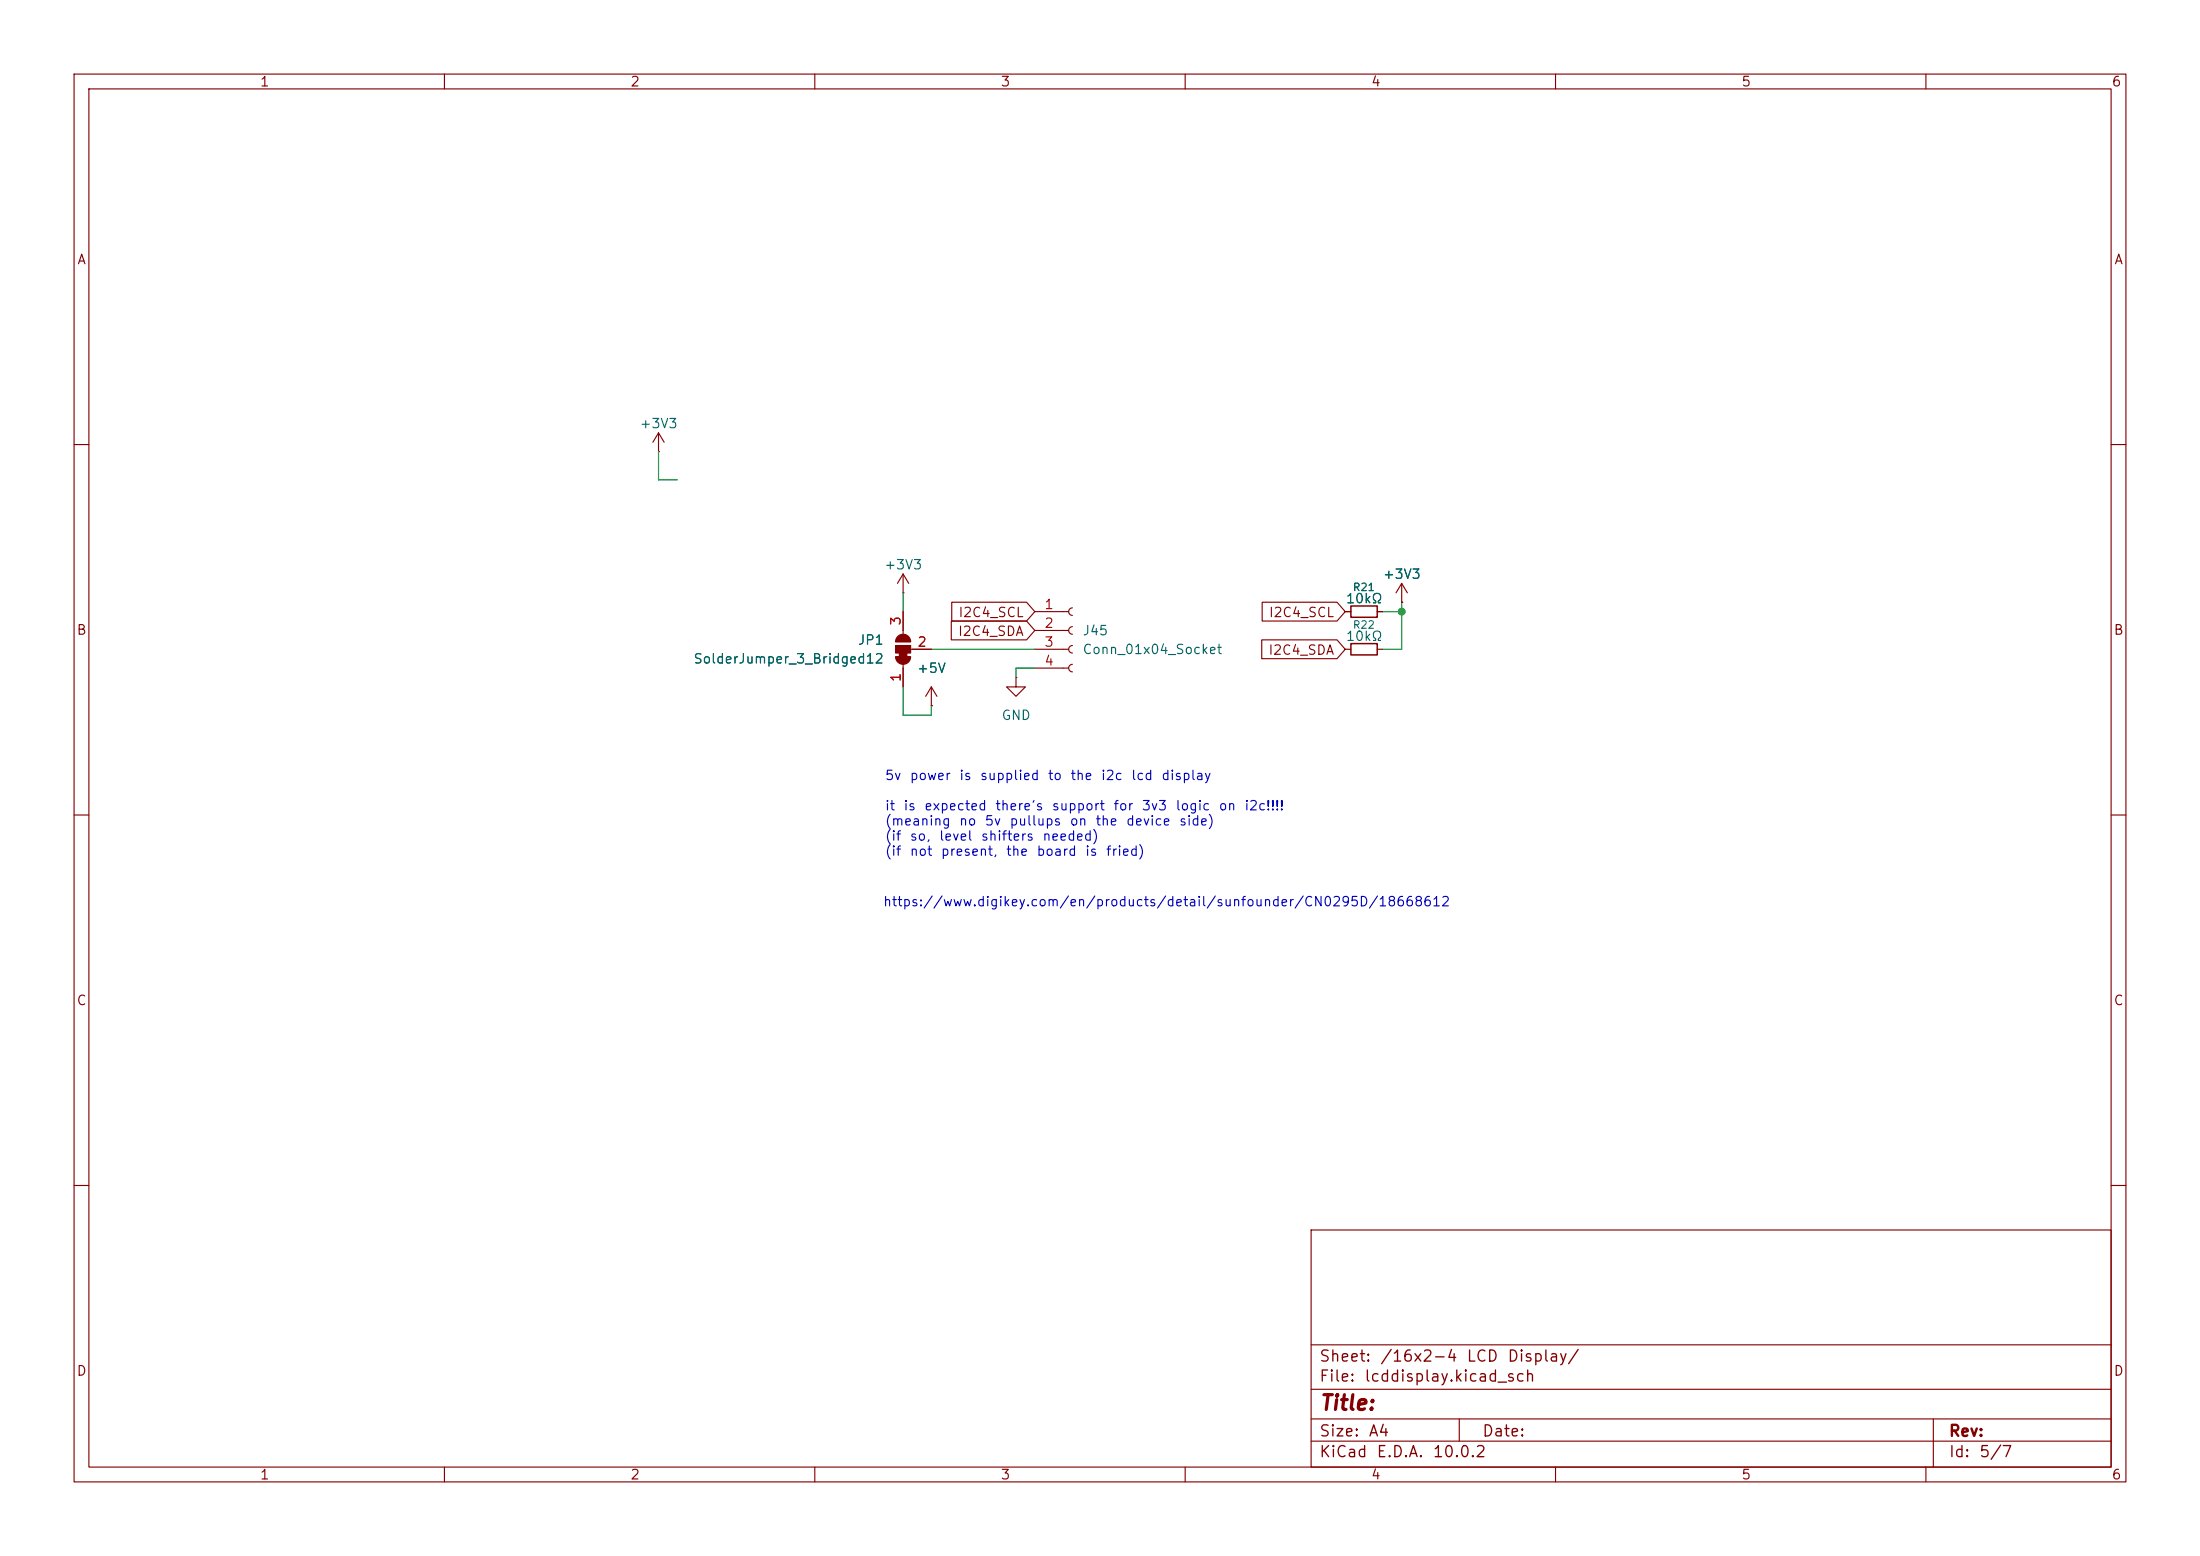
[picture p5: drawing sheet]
(kicad_sch
 (version 20260306)
 (generator "eeschema")
 (generator_version "10.0")
 (paper "A4")
 (lib_symbols
  (symbol "Connector:Conn_01x04_Socket"
   (pin_names
    (offset 1.016) (hide yes)) (exclude_from_sim no) (in_bom yes) (on_board yes)
   (in_pos_files yes)
   (duplicate_pin_numbers_are_jumpers no)
   (property "Reference" "J" (at 0 5.08 0) (show_name no) (do_not_autoplace no) (effects (font (size 1.27 1.27))))
   (property "Value" "Conn_01x04_Socket" (at 0 -7.62 0) (show_name no) (do_not_autoplace no) (effects (font (size 1.27 1.27))))
   (property "Footprint" "" (at 0 0 0) (show_name no) (do_not_autoplace no) (hide yes) (effects (font (size 1.27 1.27))))
   (property "Datasheet" "" (at 0 0 0) (show_name no) (do_not_autoplace no) (hide yes) (effects (font (size 1.27 1.27))))
   (property "Description" "Generic connector, single row, 01x04, script generated" (at 0 0 0) (show_name no) (do_not_autoplace no) (hide yes) (effects (font (size 1.27 1.27))))
   (property "ki_locked" "" (at 0 0 0) (show_name no) (do_not_autoplace no) (effects (font (size 1.27 1.27))))
   (symbol "Conn_01x04_Socket_1_1"
    (polyline (pts (xy -1.27 2.54) (xy -0.508 2.54)) (stroke (width 0.1524) (type default)) (fill (type none)))
    (polyline (pts (xy -1.27 0) (xy -0.508 0)) (stroke (width 0.1524) (type default)) (fill (type none)))
    (polyline (pts (xy -1.27 -2.54) (xy -0.508 -2.54)) (stroke (width 0.1524) (type default)) (fill (type none)))
    (polyline (pts (xy -1.27 -5.08) (xy -0.508 -5.08)) (stroke (width 0.1524) (type default)) (fill (type none)))
    (arc (start 0 2.032) (mid -0.5058 2.54) (end 0 3.048) (stroke (width 0.1524) (type default)) (fill (type none)))
    (arc (start 0 -0.508) (mid -0.5058 0) (end 0 0.508) (stroke (width 0.1524) (type default)) (fill (type none)))
    (arc (start 0 -3.048) (mid -0.5058 -2.54) (end 0 -2.032) (stroke (width 0.1524) (type default)) (fill (type none)))
    (arc (start 0 -5.588) (mid -0.5058 -5.08) (end 0 -4.572) (stroke (width 0.1524) (type default)) (fill (type none)))
    (pin passive line (at -5.08 2.54 0) (length 3.81) (name "Pin_1" (effects (font (size 1.27 1.27)))) (number "1" (effects (font (size 1.27 1.27)))))
    (pin passive line (at -5.08 0 0) (length 3.81) (name "Pin_2" (effects (font (size 1.27 1.27)))) (number "2" (effects (font (size 1.27 1.27)))))
    (pin passive line (at -5.08 -2.54 0) (length 3.81) (name "Pin_3" (effects (font (size 1.27 1.27)))) (number "3" (effects (font (size 1.27 1.27)))))
    (pin passive line (at -5.08 -5.08 0) (length 3.81) (name "Pin_4" (effects (font (size 1.27 1.27)))) (number "4" (effects (font (size 1.27 1.27))))))
   (embedded_fonts no))
  (symbol "Device:R_Small"
   (pin_numbers (hide yes))
   (pin_names
    (offset 0.254) (hide yes)) (exclude_from_sim no) (in_bom yes) (on_board yes)
   (in_pos_files yes)
   (duplicate_pin_numbers_are_jumpers no)
   (property "Reference" "R" (at 0 0 90) (show_name no) (do_not_autoplace no) (effects (font (size 1.016 1.016))))
   (property "Value" "R_Small" (at 1.778 0 90) (show_name no) (do_not_autoplace no) (effects (font (size 1.27 1.27))))
   (property "Footprint" "" (at 0 0 0) (show_name no) (do_not_autoplace no) (hide yes) (effects (font (size 1.27 1.27))))
   (property "Datasheet" "" (at 0 0 0) (show_name no) (do_not_autoplace no) (hide yes) (effects (font (size 1.27 1.27))))
   (property "Description" "Resistor, small symbol" (at 0 0 0) (show_name no) (do_not_autoplace no) (hide yes) (effects (font (size 1.27 1.27))))
   (symbol "R_Small_0_1"
    (rectangle (start -0.762 1.778) (end 0.762 -1.778) (stroke (width 0.2032) (type default)) (fill (type none))))
   (symbol "R_Small_1_1"
    (pin passive line (at 0 2.54 270) (length 0.762) (name "" (effects (font (size 1.27 1.27)))) (number "1" (effects (font (size 1.27 1.27)))))
    (pin passive line (at 0 -2.54 90) (length 0.762) (name "" (effects (font (size 1.27 1.27)))) (number "2" (effects (font (size 1.27 1.27))))))
   (embedded_fonts no))
  (symbol "Jumper:SolderJumper_3_Bridged12"
   (pin_names
    (offset 0) (hide yes)) (exclude_from_sim no) (in_bom no) (on_board yes)
   (in_pos_files yes)
   (duplicate_pin_numbers_are_jumpers no)
   (property "Reference" "JP" (at -2.54 -2.54 0) (show_name no) (do_not_autoplace no) (effects (font (size 1.27 1.27))))
   (property "Value" "SolderJumper_3_Bridged12" (at 0 2.794 0) (show_name no) (do_not_autoplace no) (effects (font (size 1.27 1.27))))
   (property "Footprint" "" (at 0 0 0) (show_name no) (do_not_autoplace no) (hide yes) (effects (font (size 1.27 1.27))))
   (property "Datasheet" "" (at 0 -15.24 0) (show_name no) (do_not_autoplace no) (hide yes) (effects (font (size 1.27 1.27))))
   (property "Description" "3-pole Solder Jumper, pins 1+2 closed/bridged" (at 0 -12.7 0) (show_name no) (do_not_autoplace no) (hide yes) (effects (font (size 1.27 1.27))))
   (symbol "SolderJumper_3_Bridged12_0_1"
    (polyline (pts (xy -2.54 0) (xy -2.032 0)) (stroke (width 0) (type default)) (fill (type none)))
    (polyline (pts (xy -1.016 1.016) (xy -1.016 -1.016)) (stroke (width 0) (type default)) (fill (type none)))
    (rectangle (start -1.016 0.508) (end -0.508 -0.508) (stroke (width 0) (type default)) (fill (type outline)))
    (arc (start -1.016 -1.016) (mid -2.0276 0) (end -1.016 1.016) (stroke (width 0) (type default)) (fill (type outline)))
    (rectangle (start -0.508 1.016) (end 0.508 -1.016) (stroke (width 0) (type default)) (fill (type outline)))
    (polyline (pts (xy 0 -1.27) (xy 0 -1.016)) (stroke (width 0) (type default)) (fill (type none)))
    (arc (start 1.016 1.016) (mid 2.0276 0) (end 1.016 -1.016) (stroke (width 0) (type default)) (fill (type outline)))
    (polyline (pts (xy 1.016 1.016) (xy 1.016 -1.016)) (stroke (width 0) (type default)) (fill (type none)))
    (polyline (pts (xy 2.54 0) (xy 2.032 0)) (stroke (width 0) (type default)) (fill (type none))))
   (symbol "SolderJumper_3_Bridged12_1_1"
    (pin passive line (at -5.08 0 0) (length 2.54) (name "A" (effects (font (size 1.27 1.27)))) (number "1" (effects (font (size 1.27 1.27)))))
    (pin passive line (at 0 -3.81 90) (length 2.54) (name "C" (effects (font (size 1.27 1.27)))) (number "2" (effects (font (size 1.27 1.27)))))
    (pin passive line (at 5.08 0 180) (length 2.54) (name "B" (effects (font (size 1.27 1.27)))) (number "3" (effects (font (size 1.27 1.27))))))
   (embedded_fonts no))
  (symbol "power:+3V3"
   (power global)
   (pin_numbers (hide yes))
   (pin_names
    (offset 0) (hide yes)) (exclude_from_sim no) (in_bom yes) (on_board yes)
   (in_pos_files yes)
   (duplicate_pin_numbers_are_jumpers no)
   (property "Reference" "#PWR" (at 0 -3.81 0) (show_name no) (do_not_autoplace no) (hide yes) (effects (font (size 1.27 1.27))))
   (property "Value" "+3V3" (at 0 3.556 0) (show_name no) (do_not_autoplace no) (effects (font (size 1.27 1.27))))
   (property "Footprint" "" (at 0 0 0) (show_name no) (do_not_autoplace no) (hide yes) (effects (font (size 1.27 1.27))))
   (property "Datasheet" "" (at 0 0 0) (show_name no) (do_not_autoplace no) (hide yes) (effects (font (size 1.27 1.27))))
   (property "Description" "Power symbol creates a global label with name \"+3V3\"" (at 0 0 0) (show_name no) (do_not_autoplace no) (hide yes) (effects (font (size 1.27 1.27))))
   (symbol "+3V3_0_1"
    (polyline (pts (xy -0.762 1.27) (xy 0 2.54)) (stroke (width 0) (type default)) (fill (type none)))
    (polyline (pts (xy 0 2.54) (xy 0.762 1.27)) (stroke (width 0) (type default)) (fill (type none)))
    (polyline (pts (xy 0 0) (xy 0 2.54)) (stroke (width 0) (type default)) (fill (type none))))
   (symbol "+3V3_1_1"
    (pin power_in line (at 0 0 90) (length 0) (name "" (effects (font (size 1.27 1.27)))) (number "1" (effects (font (size 1.27 1.27))))))
   (embedded_fonts no))
  (symbol "power:+5V"
   (power global)
   (pin_numbers (hide yes))
   (pin_names
    (offset 0) (hide yes)) (exclude_from_sim no) (in_bom yes) (on_board yes)
   (in_pos_files yes)
   (duplicate_pin_numbers_are_jumpers no)
   (property "Reference" "#PWR" (at 0 -3.81 0) (show_name no) (do_not_autoplace no) (hide yes) (effects (font (size 1.27 1.27))))
   (property "Value" "+5V" (at 0 3.556 0) (show_name no) (do_not_autoplace no) (effects (font (size 1.27 1.27))))
   (property "Footprint" "" (at 0 0 0) (show_name no) (do_not_autoplace no) (hide yes) (effects (font (size 1.27 1.27))))
   (property "Datasheet" "" (at 0 0 0) (show_name no) (do_not_autoplace no) (hide yes) (effects (font (size 1.27 1.27))))
   (property "Description" "Power symbol creates a global label with name \"+5V\"" (at 0 0 0) (show_name no) (do_not_autoplace no) (hide yes) (effects (font (size 1.27 1.27))))
   (symbol "+5V_0_1"
    (polyline (pts (xy -0.762 1.27) (xy 0 2.54)) (stroke (width 0) (type default)) (fill (type none)))
    (polyline (pts (xy 0 2.54) (xy 0.762 1.27)) (stroke (width 0) (type default)) (fill (type none)))
    (polyline (pts (xy 0 0) (xy 0 2.54)) (stroke (width 0) (type default)) (fill (type none))))
   (symbol "+5V_1_1"
    (pin power_in line (at 0 0 90) (length 0) (name "" (effects (font (size 1.27 1.27)))) (number "1" (effects (font (size 1.27 1.27))))))
   (embedded_fonts no))
  (symbol "power:GND"
   (power global)
   (pin_numbers (hide yes))
   (pin_names
    (offset 0) (hide yes)) (exclude_from_sim no) (in_bom yes) (on_board yes)
   (in_pos_files yes)
   (duplicate_pin_numbers_are_jumpers no)
   (property "Reference" "#PWR" (at 0 -6.35 0) (show_name no) (do_not_autoplace no) (hide yes) (effects (font (size 1.27 1.27))))
   (property "Value" "GND" (at 0 -3.81 0) (show_name no) (do_not_autoplace no) (effects (font (size 1.27 1.27))))
   (property "Footprint" "" (at 0 0 0) (show_name no) (do_not_autoplace no) (hide yes) (effects (font (size 1.27 1.27))))
   (property "Datasheet" "" (at 0 0 0) (show_name no) (do_not_autoplace no) (hide yes) (effects (font (size 1.27 1.27))))
   (property "Description" "Power symbol creates a global label with name \"GND\" , ground" (at 0 0 0) (show_name no) (do_not_autoplace no) (hide yes) (effects (font (size 1.27 1.27))))
   (symbol "GND_0_1"
    (polyline (pts (xy 0 0) (xy 0 -1.27) (xy 1.27 -1.27) (xy 0 -2.54) (xy -1.27 -1.27) (xy 0 -1.27)) (stroke (width 0) (type default)) (fill (type none))))
   (symbol "GND_1_1"
    (pin power_in line (at 0 0 270) (length 0) (name "" (effects (font (size 1.27 1.27)))) (number "1" (effects (font (size 1.27 1.27))))))
   (embedded_fonts no)))
 (text "5v power is supplied to the i2c lcd display\n\nit is expected there's support for 3v3 logic on i2c!!!!\n(meaning no 5v pullups on the device side)\n(if so, level shifters needed)\n(if not present, the board is fried)\n"
  (exclude_from_sim no)
  (at 119.38 104.14 0)
  (effects (font (size 1.27 1.27)) (justify left top)))
 (text "https://www.digikey.com/en/products/detail/sunfounder/CN0295D/18668612"
  (exclude_from_sim no)
  (at 157.48 121.92 0)
  (effects (font (size 1.27 1.27))
   (href "https://www.digikey.com/en/products/detail/sunfounder/CN0295D/18668612")))
 (junction
  (at 189.23 82.55)
  (diameter 0)
  (color 0 0 0 0))
 (wire
  (pts (xy 121.92 96.52) (xy 121.92 92.71))
  (stroke (width 0) (type default)))
 (wire
  (pts (xy 189.23 87.63) (xy 189.23 82.55))
  (stroke (width 0) (type default)))
 (wire
  (pts (xy 137.16 91.44) (xy 137.16 90.17))
  (stroke (width 0) (type default)))
 (wire
  (pts (xy 91.44 64.77) (xy 88.9 64.77))
  (stroke (width 0) (type default)))
 (wire
  (pts (xy 121.92 80.01) (xy 121.92 82.55))
  (stroke (width 0) (type default)))
 (wire
  (pts (xy 139.7 87.63) (xy 125.73 87.63))
  (stroke (width 0) (type default)))
 (wire
  (pts (xy 137.16 90.17) (xy 139.7 90.17))
  (stroke (width 0) (type default)))
 (wire
  (pts (xy 125.73 96.52) (xy 121.92 96.52))
  (stroke (width 0) (type default)))
 (wire
  (pts (xy 88.9 64.77) (xy 88.9 60.96))
  (stroke (width 0) (type default)))
 (wire
  (pts (xy 189.23 82.55) (xy 189.23 81.28))
  (stroke (width 0) (type default)))
 (wire
  (pts (xy 186.69 82.55) (xy 189.23 82.55))
  (stroke (width 0) (type default)))
 (wire
  (pts (xy 186.69 87.63) (xy 189.23 87.63))
  (stroke (width 0) (type default)))
 (wire
  (pts (xy 125.73 95.25) (xy 125.73 96.52))
  (stroke (width 0) (type default)))
 (global_label "I2C4_SDA"
  (shape input)
  (at 181.61 87.63 180)
  (fields_autoplaced yes)
  (effects (font (size 1.27 1.27)) (justify right))
  (property "Intersheetrefs" "${INTERSHEET_REFS}" (at 169.7953 87.63 0) (hide yes) (show_name no) (do_not_autoplace no) (effects (font (size 1.27 1.27)) (justify right))))
 (global_label "I2C4_SDA"
  (shape input)
  (at 139.7 85.09 180)
  (fields_autoplaced yes)
  (effects (font (size 1.27 1.27)) (justify right))
  (property "Intersheetrefs" "${INTERSHEET_REFS}" (at 127.8853 85.09 0) (hide yes) (show_name no) (do_not_autoplace no) (effects (font (size 1.27 1.27)) (justify right))))
 (global_label "I2C4_SCL"
  (shape input)
  (at 139.7 82.55 180)
  (fields_autoplaced yes)
  (effects (font (size 1.27 1.27)) (justify right))
  (property "Intersheetrefs" "${INTERSHEET_REFS}" (at 127.9458 82.55 0) (hide yes) (show_name no) (do_not_autoplace no) (effects (font (size 1.27 1.27)) (justify right))))
 (global_label "I2C4_SCL"
  (shape input)
  (at 181.61 82.55 180)
  (fields_autoplaced yes)
  (effects (font (size 1.27 1.27)) (justify right))
  (property "Intersheetrefs" "${INTERSHEET_REFS}" (at 169.8558 82.55 0) (hide yes) (show_name no) (do_not_autoplace no) (effects (font (size 1.27 1.27)) (justify right))))
 (symbol
  (lib_id "Connector:Conn_01x04_Socket")
  (at 144.78 85.09 0)
  (unit 1)
  (body_style 1)
  (exclude_from_sim no)
  (in_bom yes)
  (on_board yes)
  (in_pos_files yes)
  (dnp no)
  (fields_autoplaced yes)
  (property "Reference" "J45" (at 146.05 85.0899 0) (show_name no) (do_not_autoplace no) (effects (font (size 1.27 1.27)) (justify left)))
  (property "Value" "Conn_01x04_Socket" (at 146.05 87.6299 0) (show_name no) (do_not_autoplace no) (effects (font (size 1.27 1.27)) (justify left)))
  (property "Footprint" "Connector_PinHeader_2.54mm:PinHeader_1x04_P2.54mm_Vertical" (at 144.78 85.09 0) (hide yes) (show_name no) (do_not_autoplace no) (effects (font (size 1.27 1.27))))
  (property "Datasheet" "" (at 144.78 85.09 0) (hide yes) (show_name no) (do_not_autoplace no) (effects (font (size 1.27 1.27))))
  (property "Description" "Generic connector, single row, 01x04, script generated" (at 144.78 85.09 0) (hide yes) (show_name no) (do_not_autoplace no) (effects (font (size 1.27 1.27))))
  (pin "3")
  (pin "2")
  (pin "1")
  (pin "4"))
 (symbol
  (lib_id "power:GND")
  (at 137.16 91.44 0)
  (unit 1)
  (body_style 1)
  (exclude_from_sim no)
  (in_bom yes)
  (on_board yes)
  (in_pos_files yes)
  (dnp no)
  (fields_autoplaced yes)
  (property "Reference" "#PWR0148" (at 137.16 97.79 0) (hide yes) (show_name no) (do_not_autoplace no) (effects (font (size 1.27 1.27))))
  (property "Value" "GND" (at 137.16 96.52 0) (show_name no) (do_not_autoplace no) (effects (font (size 1.27 1.27))))
  (property "Footprint" "" (at 137.16 91.44 0) (hide yes) (show_name no) (do_not_autoplace no) (effects (font (size 1.27 1.27))))
  (property "Datasheet" "" (at 137.16 91.44 0) (hide yes) (show_name no) (do_not_autoplace no) (effects (font (size 1.27 1.27))))
  (property "Description" "Power symbol creates a global label with name \"GND\" , ground" (at 137.16 91.44 0) (hide yes) (show_name no) (do_not_autoplace no) (effects (font (size 1.27 1.27))))
  (pin "1"))
 (symbol
  (lib_id "power:+3V3")
  (at 88.9 60.96 0)
  (unit 1)
  (body_style 1)
  (exclude_from_sim no)
  (in_bom yes)
  (on_board yes)
  (in_pos_files yes)
  (dnp no)
  (property "Reference" "#PWR0150" (at 88.9 64.77 0) (hide yes) (show_name no) (do_not_autoplace no) (effects (font (size 1.27 1.27))))
  (property "Value" "+3V3" (at 88.9 57.15 0) (show_name no) (do_not_autoplace no) (effects (font (size 1.27 1.27))))
  (property "Footprint" "" (at 88.9 60.96 0) (hide yes) (show_name no) (do_not_autoplace no) (effects (font (size 1.27 1.27))))
  (property "Datasheet" "" (at 88.9 60.96 0) (hide yes) (show_name no) (do_not_autoplace no) (effects (font (size 1.27 1.27))))
  (property "Description" "Power symbol creates a global label with name \"+3V3\"" (at 88.9 60.96 0) (hide yes) (show_name no) (do_not_autoplace no) (effects (font (size 1.27 1.27))))
  (pin "1"))
 (symbol
  (lib_id "Device:R_Small")
  (at 184.15 87.63 90)
  (unit 1)
  (body_style 1)
  (exclude_from_sim no)
  (in_bom yes)
  (on_board yes)
  (in_pos_files yes)
  (dnp no)
  (property "Reference" "R22" (at 184.15 84.328 90) (show_name no) (do_not_autoplace no) (effects (font (size 1.016 1.016))))
  (property "Value" "10kΩ" (at 184.15 85.852 90) (show_name no) (do_not_autoplace no) (effects (font (size 1.27 1.27))))
  (property "Footprint" "Resistor_SMD:R_0603_1608Metric" (at 184.15 87.63 0) (hide yes) (show_name no) (do_not_autoplace no) (effects (font (size 1.27 1.27))))
  (property "Datasheet" "" (at 184.15 87.63 0) (hide yes) (show_name no) (do_not_autoplace no) (effects (font (size 1.27 1.27))))
  (property "Description" "Resistor, small symbol" (at 184.15 87.63 0) (hide yes) (show_name no) (do_not_autoplace no) (effects (font (size 1.27 1.27))))
  (pin "2")
  (pin "1"))
 (symbol
  (lib_id "power:+3V3")
  (at 189.23 81.28 0)
  (unit 1)
  (body_style 1)
  (exclude_from_sim no)
  (in_bom yes)
  (on_board yes)
  (in_pos_files yes)
  (dnp no)
  (property "Reference" "#PWR040" (at 189.23 85.09 0) (hide yes) (show_name no) (do_not_autoplace no) (effects (font (size 1.27 1.27))))
  (property "Value" "+3V3" (at 189.23 77.47 0) (show_name no) (do_not_autoplace no) (effects (font (size 1.27 1.27))))
  (property "Footprint" "" (at 189.23 81.28 0) (hide yes) (show_name no) (do_not_autoplace no) (effects (font (size 1.27 1.27))))
  (property "Datasheet" "" (at 189.23 81.28 0) (hide yes) (show_name no) (do_not_autoplace no) (effects (font (size 1.27 1.27))))
  (property "Description" "Power symbol creates a global label with name \"+3V3\"" (at 189.23 81.28 0) (hide yes) (show_name no) (do_not_autoplace no) (effects (font (size 1.27 1.27))))
  (pin "1"))
 (symbol
  (lib_id "Device:R_Small")
  (at 184.15 82.55 90)
  (unit 1)
  (body_style 1)
  (exclude_from_sim no)
  (in_bom yes)
  (on_board yes)
  (in_pos_files yes)
  (dnp no)
  (property "Reference" "R21" (at 184.15 79.248 90) (show_name no) (do_not_autoplace no) (effects (font (size 1.016 1.016))))
  (property "Value" "10kΩ" (at 184.15 80.772 90) (show_name no) (do_not_autoplace no) (effects (font (size 1.27 1.27))))
  (property "Footprint" "Resistor_SMD:R_0603_1608Metric" (at 184.15 82.55 0) (hide yes) (show_name no) (do_not_autoplace no) (effects (font (size 1.27 1.27))))
  (property "Datasheet" "" (at 184.15 82.55 0) (hide yes) (show_name no) (do_not_autoplace no) (effects (font (size 1.27 1.27))))
  (property "Description" "Resistor, small symbol" (at 184.15 82.55 0) (hide yes) (show_name no) (do_not_autoplace no) (effects (font (size 1.27 1.27))))
  (pin "2")
  (pin "1"))
 (symbol
  (lib_id "power:+5V")
  (at 125.73 95.25 0)
  (unit 1)
  (body_style 1)
  (exclude_from_sim no)
  (in_bom yes)
  (on_board yes)
  (in_pos_files yes)
  (dnp no)
  (fields_autoplaced yes)
  (property "Reference" "#PWR0149" (at 125.73 99.06 0) (hide yes) (show_name no) (do_not_autoplace no) (effects (font (size 1.27 1.27))))
  (property "Value" "+5V" (at 125.73 90.17 0) (show_name no) (do_not_autoplace no) (effects (font (size 1.27 1.27))))
  (property "Footprint" "" (at 125.73 95.25 0) (hide yes) (show_name no) (do_not_autoplace no) (effects (font (size 1.27 1.27))))
  (property "Datasheet" "" (at 125.73 95.25 0) (hide yes) (show_name no) (do_not_autoplace no) (effects (font (size 1.27 1.27))))
  (property "Description" "Power symbol creates a global label with name \"+5V\"" (at 125.73 95.25 0) (hide yes) (show_name no) (do_not_autoplace no) (effects (font (size 1.27 1.27))))
  (pin "1"))
 (symbol
  (lib_id "power:+3V3")
  (at 121.92 80.01 0)
  (unit 1)
  (body_style 1)
  (exclude_from_sim no)
  (in_bom yes)
  (on_board yes)
  (in_pos_files yes)
  (dnp no)
  (property "Reference" "#PWR0159" (at 121.92 83.82 0) (hide yes) (show_name no) (do_not_autoplace no) (effects (font (size 1.27 1.27))))
  (property "Value" "+3V3" (at 121.92 76.2 0) (show_name no) (do_not_autoplace no) (effects (font (size 1.27 1.27))))
  (property "Footprint" "" (at 121.92 80.01 0) (hide yes) (show_name no) (do_not_autoplace no) (effects (font (size 1.27 1.27))))
  (property "Datasheet" "" (at 121.92 80.01 0) (hide yes) (show_name no) (do_not_autoplace no) (effects (font (size 1.27 1.27))))
  (property "Description" "Power symbol creates a global label with name \"+3V3\"" (at 121.92 80.01 0) (hide yes) (show_name no) (do_not_autoplace no) (effects (font (size 1.27 1.27))))
  (pin "1"))
 (symbol
  (lib_id "Jumper:SolderJumper_3_Bridged12")
  (at 121.92 87.63 90)
  (unit 1)
  (body_style 1)
  (exclude_from_sim no)
  (in_bom no)
  (on_board yes)
  (in_pos_files yes)
  (dnp no)
  (fields_autoplaced yes)
  (property "Reference" "JP1" (at 119.38 86.3599 90) (show_name no) (do_not_autoplace no) (effects (font (size 1.27 1.27)) (justify left)))
  (property "Value" "SolderJumper_3_Bridged12" (at 119.38 88.8999 90) (show_name no) (do_not_autoplace no) (effects (font (size 1.27 1.27)) (justify left)))
  (property "Footprint" "Jumper:SolderJumper-3_P1.3mm_Bridged12_RoundedPad1.0x1.5mm" (at 121.92 87.63 0) (hide yes) (show_name no) (do_not_autoplace no) (effects (font (size 1.27 1.27))))
  (property "Datasheet" "" (at 137.16 87.63 0) (hide yes) (show_name no) (do_not_autoplace no) (effects (font (size 1.27 1.27))))
  (property "Description" "3-pole Solder Jumper, pins 1+2 closed/bridged" (at 134.62 87.63 0) (hide yes) (show_name no) (do_not_autoplace no) (effects (font (size 1.27 1.27))))
  (pin "3")
  (pin "2")
  (pin "1")))
